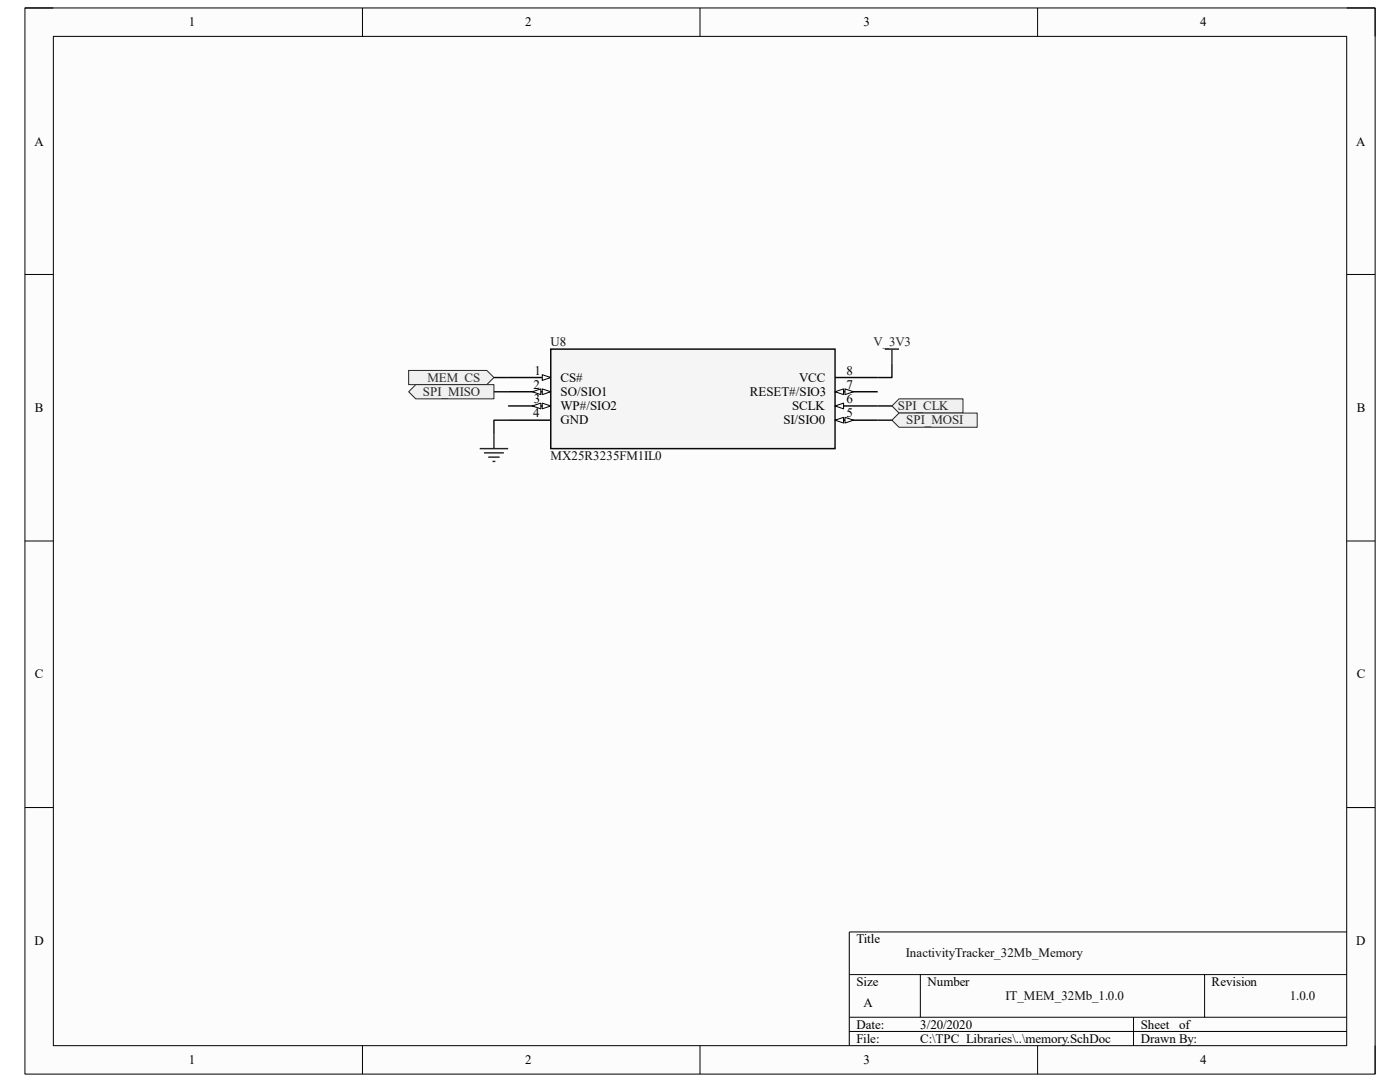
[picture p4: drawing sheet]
<svg xmlns="http://www.w3.org/2000/svg" width="279mm" height="216mm" viewBox="0 0 279 216" stroke-linecap="round" stroke-linejoin="round" font-family="sans-serif">
<path d="M5 1.6h269.4v212.7h-269.4z" fill-rule="evenodd" fill="#fcfcfc"/>
<path d="M5 1.6h269.4v212.7h-269.4z" fill="none" stroke="#000" stroke-width=".2"/>
<path d="M10.6 7.3h258.2v201.4h-258.2z" fill-rule="evenodd" fill="#fcfcfc"/>
<g fill="none" stroke="#000" stroke-width=".2">
<path d="M5 1.6h5.6M10.6 7.3h258.2v201.4h-258.2zM72.3 1.6v5.7M139.7 1.6v5.7M207.1 1.6v5.7M268.8 1.6h5.6v5.7M5 54.8h5.6M268.8 54.8h5.6M5 107.9h5.6M268.8 107.9h5.6M5 161.1h5.6M268.8 161.1h5.6"/>
<path d="M169.5 194.5h99.3M183.7 194.5v8.5M240.4 194.5v8.5M268.8 186h-99.3v22.7M72.3 208.7v5.6M139.7 208.7v5.6M169.5 203h99.3M169.5 205.8h99.3M207.1 208.7v5.6M226.2 203v5.7M274.4 208.7v5.6"/>
</g>
<path d="M81.6 73.9h15.6l1.4 1.4-1.4 1.5h-15.6z" fill-rule="evenodd" fill="#f0f0f0"/>
<path d="M81.6 73.9h15.6l1.4 1.4-1.4 1.5h-15.6z" fill="none" stroke="#262626" stroke-width=".2"/>
<path d="M109.9 69.7h56.8v19.8h-56.8z" fill-rule="evenodd" fill="#f5f5f5"/>
<path d="M101.4 75.3h8.5M109.9 69.7h56.8v19.8h-56.8z" fill="none" stroke="#000" stroke-width=".29"/>
<path d="M108.2 74.8l1.7 .5-1.7 .6z" fill="#fbfbfb"/>
<path d="M108.2 74.8l1.7 .5-1.7 .6z" fill="none" stroke="#000" stroke-width=".2"/>
<path d="M101.4 78.2h8.5" fill="none" stroke="#000" stroke-width=".29"/>
<path d="M108.2 77.6l1.7 .6-1.7 .5z" fill="#fbfbfb"/>
<path d="M108.2 77.6l1.7 .6-1.7 .5z" fill="none" stroke="#000" stroke-width=".2"/>
<path d="M106.2 78.2l1.7-.6v1.1z" fill="#fbfbfb"/>
<path d="M106.2 78.2l1.7-.6v1.1z" fill="none" stroke="#000" stroke-width=".2"/>
<path d="M101.4 81h8.5" fill="none" stroke="#000" stroke-width=".29"/>
<path d="M108.2 80.4l1.7 .6-1.7 .6z" fill="#fbfbfb"/>
<path d="M108.2 80.4l1.7 .6-1.7 .6z" fill="none" stroke="#000" stroke-width=".2"/>
<path d="M106.2 81l1.7-.6v1.2z" fill="#fbfbfb"/>
<path d="M106.2 81l1.7-.6v1.2z" fill="none" stroke="#000" stroke-width=".2"/>
<path d="M101.4 83.8h8.5M166.7 83.8h8.5" fill="none" stroke="#000" stroke-width=".29"/>
<path d="M166.7 83.8l1.6-.5v1.1z" fill="#fbfbfb"/>
<path d="M166.7 83.8l1.6-.5v1.1z" fill="none" stroke="#000" stroke-width=".2"/>
<path d="M168.6 83.3l1.7 .5-1.7 .6z" fill="#fbfbfb"/>
<path d="M168.6 83.3l1.7 .5-1.7 .6z" fill="none" stroke="#000" stroke-width=".2"/>
<path d="M166.7 81h8.5" fill="none" stroke="#000" stroke-width=".29"/>
<path d="M166.7 81l1.6-.6v1.2z" fill="#fbfbfb"/>
<path d="M166.7 81l1.6-.6v1.2z" fill="none" stroke="#000" stroke-width=".2"/>
<path d="M166.7 78.2h8.5" fill="none" stroke="#000" stroke-width=".29"/>
<path d="M166.7 78.2l1.6-.6v1.1z" fill="#fbfbfb"/>
<path d="M166.7 78.2l1.6-.6v1.1z" fill="none" stroke="#000" stroke-width=".2"/>
<path d="M168.6 77.6l1.7 .6-1.7 .5z" fill="#fbfbfb"/>
<path d="M168.6 77.6l1.7 .6-1.7 .5z" fill="none" stroke="#000" stroke-width=".2"/>
<path d="M166.7 75.3h8.5" fill="none" stroke="#000" stroke-width=".29"/>
<path d="M179.4 79.6h12.8v2.8h-12.8l-1.4-1.4z" fill-rule="evenodd" fill="#f0f0f0"/>
<path d="M179.4 79.6h12.8v2.8h-12.8l-1.4-1.4z" fill="none" stroke="#262626" stroke-width=".2"/>
<path d="M81.6 78.2l1.4-1.4h15.6v2.8h-15.6z" fill-rule="evenodd" fill="#f0f0f0"/>
<path d="M81.6 78.2l1.4-1.4h15.6v2.8h-15.6z" fill="none" stroke="#262626" stroke-width=".2"/>
<path d="M179.4 82.4h15.6v2.9h-15.6l-1.4-1.5z" fill-rule="evenodd" fill="#f0f0f0"/>
<path d="M179.4 82.4h15.6v2.9h-15.6l-1.4-1.5z" fill="none" stroke="#262626" stroke-width=".2"/>
<path d="M98.6 75.3h2.8M98.6 78.2h2.8M178 72.5v2.8h-2.8M101.4 83.8h-2.8v2.9M175.2 81h2.8M175.2 83.8h2.8" fill="none" stroke="#0e0e0e" stroke-width=".29"/>
<path d="M176.6 69.7h2.8M178 69.7v2.8M95.7 89.5h5.7M96.6 90.4h4M97.4 91.2h2.3M98.3 92.1h.6M98.6 86.7v2.8" fill="none" stroke="#262626" stroke-width=".29"/>
<g font-size="2.6">
<text x="37.7" y="5.2">1</text>
<text x="104.8" y="5.2">2</text>
<text x="172.3" y="5.2">3</text>
<text x="239.5" y="5.2">4</text>
<text x="6.9" y="29">A</text>
<text x="270.7" y="29">A</text>
<text x="106.5" y="77.6">2</text>
<text x="106.7" y="74.8">1</text>
<text x="111.9" y="76.2">CS#</text>
<text x="159.5" y="76.2">VCC</text>
<text x="168.9" y="77.6">7</text>
<text x="168.9" y="74.8">8</text>
<text x="7" y="82.2">B</text>
<text x="106.4" y="83.3">4</text>
<text x="106.6" y="80.4">3</text>
<text x="111.9" y="79">SO/SIO1</text>
<text x="111.9" y="81.8">WP#/SIO2</text>
<text x="149.6" y="79">RESET#/SIO3</text>
<text x="158.1" y="81.8">SCLK</text>
<text x="168.9" y="83.3">5</text>
<text x="168.9" y="80.4">6</text>
<text x="270.8" y="82.2">B</text>
<text x="111.9" y="84.7">GND</text>
<text x="156.3" y="84.7">SI/SIO0</text>
<text x="7" y="135.4">C</text>
<text x="270.8" y="135.4">C</text>
<text x="6.9" y="188.6">D</text>
<text x="170.9" y="188.2">Title</text>
<text x="270.7" y="188.6">D</text>
<text x="170.9" y="196.7">Size</text>
<text x="185.1" y="196.7">Number</text>
<text x="241.8" y="196.7">Revision</text>
<text x="172.3" y="201">A</text>
<text x="170.9" y="205.2">Date:</text>
<text x="170.9" y="208.1">File:</text>
<text x="183.6" y="208.1">C:\TPC_Libraries\..\memory.SchDoc</text>
<text x="183.6" y="205.2">3/20/2020</text>
<text x="227.7" y="205.2">Sheet</text>
<text x="227.7" y="208.1">Drawn By:</text>
<text x="235.3" y="205.2">of</text>
<text x="37.7" y="212.3">1</text>
<text x="104.8" y="212.3">2</text>
<text x="172.3" y="212.3">3</text>
<text x="239.5" y="212.3">4</text>
</g>
<g font-size="2.6" fill="#0e0e0e">
<text x="109.9" y="69.1">U8</text>
<text x="109.9" y="91.8">MX25R3235FM1IL0</text>
<text x="180.8" y="191.1">InactivityTracker_32Mb_Memory</text>
<text x="200.7" y="199.6">IT_MEM_32Mb_1.0.0</text>
<text x="257.4" y="199.6">1.0.0</text>
</g>
<g font-size="2.6" fill="#262626">
<text x="174.3" y="69.1">V_3V3</text>
<text x="85.3" y="76.2">MEM_CS</text>
<text x="84.4" y="79">SPI_MISO</text>
<text x="179.2" y="81.8">SPI_CLK</text>
<text x="180.8" y="84.7">SPI_MOSI</text>
</g>
</svg>
